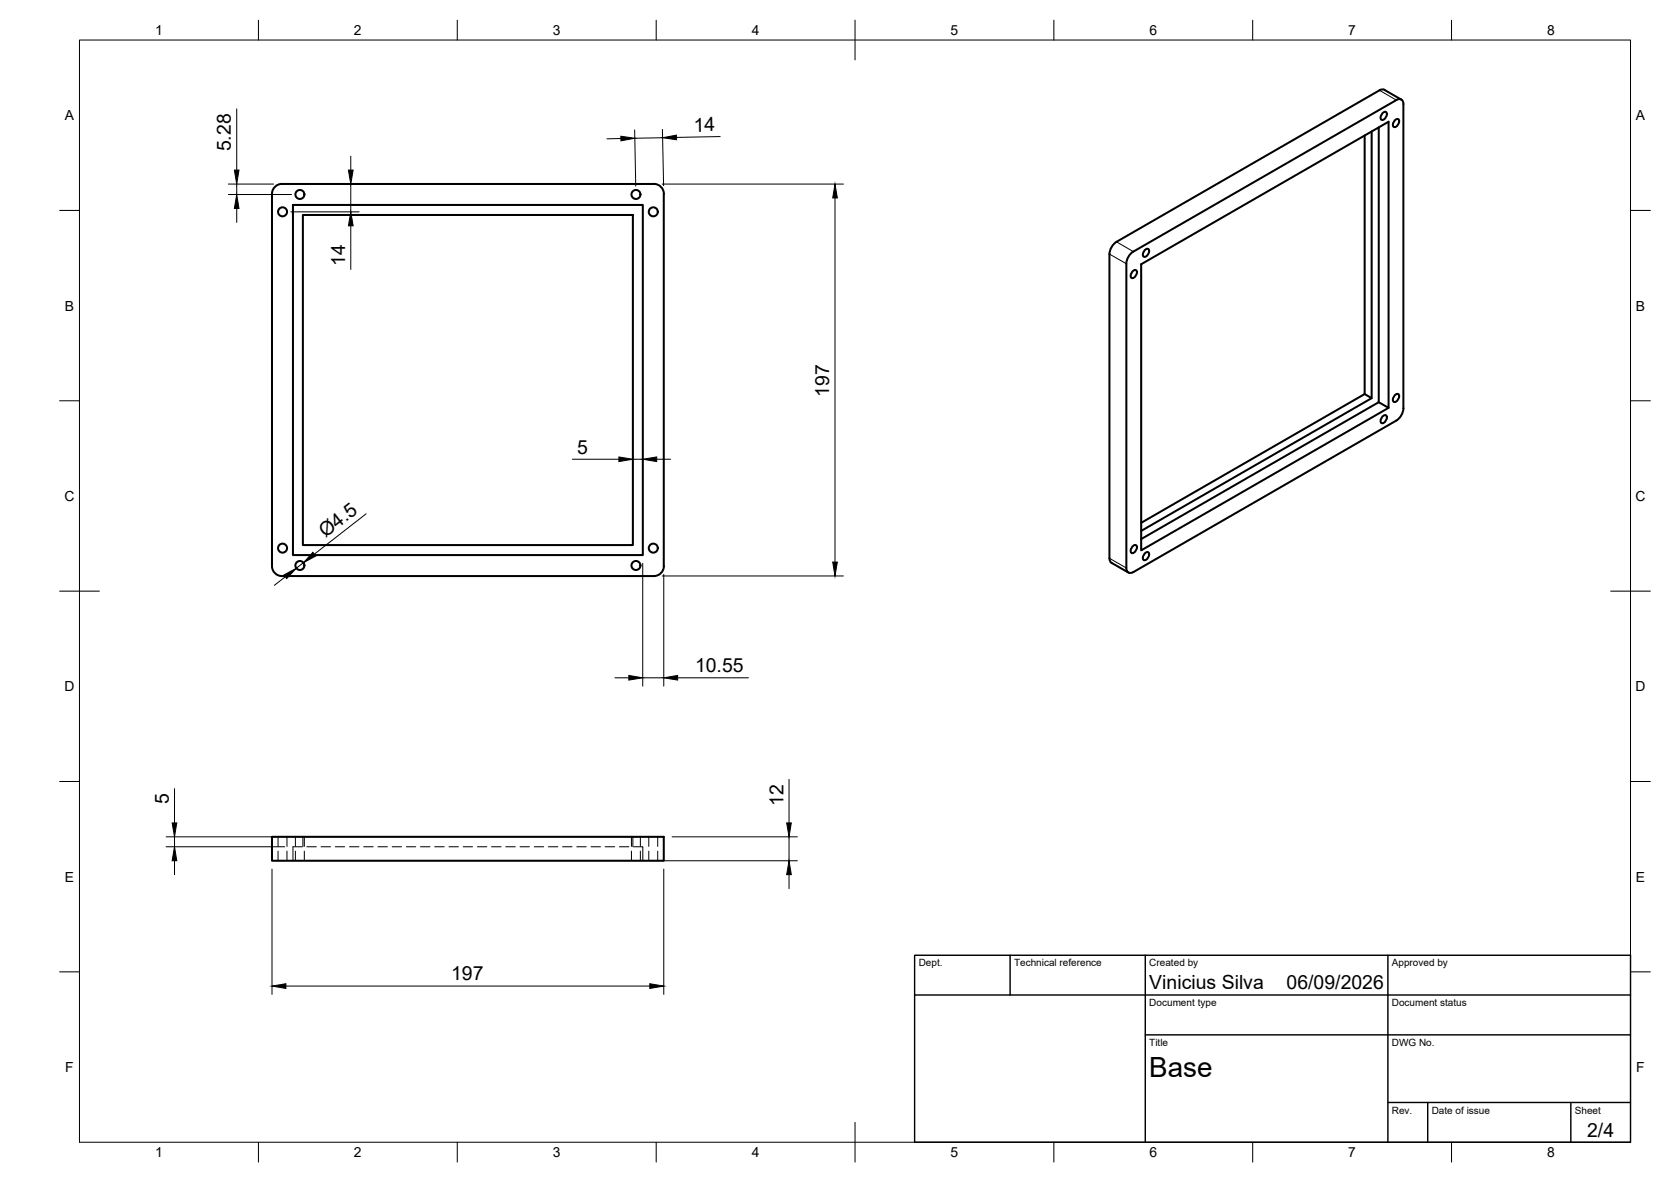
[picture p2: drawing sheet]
<svg xmlns="http://www.w3.org/2000/svg" width="420mm" height="297mm" viewBox="0 0 420 297" stroke-linecap="round" stroke-linejoin="round" font-family="sans-serif">
<!-- layer: Visible -->
<g fill="none" stroke="#000" stroke-width=".51">
<path d="M343.1 34.1v64.9l-56.2 32.4M344.9 33v67.1M346.7 32v69.1l-59.8 34.4M347.6 28.5l.3-.3 .6-.1a1.32 1.32 0 0 1-1.1 2 1.14 1.14 0 0 1 .2-1.6zM350.7 30.3l.3-.3 .6-.1a1.32 1.32 0 0 1-1.1 2 1.14 1.14 0 0 1 .2-1.6zM352.3 25l-4.2-2.4-.6-.1-.6 .2-66.2 38.1a4 4 0 0 0-1.7 3v76.5l.1 .7 .4 .4 4.2 2.5M70.9 46.2h93.5M70.9 46.2a2.51 2.51 0 0 0-2.5 2.5v93.6a2.51 2.51 0 0 0 2.5 2.5h93.5M73.7 51.5h87.9v88h-87.9zM76.2 54h82.9v83h-82.9zM164.4 46.2a2.51 2.51 0 0 1 2.5 2.5v93.6a2.47 2.47 0 0 1-2.5 2.5M284.8 68.2l.3-.2 .5-.1a1.32 1.32 0 0 1-1.1 2 1.14 1.14 0 0 1 .3-1.7z"/>
<path d="M285 63.2l66.1-38.1a1.08 1.08 0 0 1 1.3-.1 1.08 1.08 0 0 1 .5 1.2v76.4M285 63.2a3.9 3.9 0 0 0-1.8 3.1v76.4a1.08 1.08 0 0 0 .5 1.2 1.08 1.08 0 0 0 1.3-.1M287.8 62.9l.4-.3h.5a1.32 1.32 0 0 1-1.1 1.9 1.14 1.14 0 0 1 .2-1.6zM343.1 99l1.8 1.1-58 33.3M350.7 99.3l.3-.2 .6-.1a1.32 1.32 0 0 1-1.1 2 1.14 1.14 0 0 1 .2-1.7zM346.7 101.1l2.4 1.4v-71.9l-62.2 35.8v71.9l62.2-35.8M347.6 104.7l.3-.3h.6a1.32 1.32 0 0 1-1.1 1.9 1.14 1.14 0 0 1 .2-1.6zM352.9 102.6a3.9 3.9 0 0 1-1.8 3.1l-66.1 38.1M284.8 137.3l.3-.2 .5-.1a1.32 1.32 0 0 1-1.1 2 1.14 1.14 0 0 1 .3-1.7zM287.8 139.1l.4-.3h.5a1.32 1.32 0 0 1-1.1 1.9 1.14 1.14 0 0 1 .2-1.6zM68.4 210.3h98.5v6h-98.5z"/>
<circle cx="71" cy="53.2" r="1.13"/>
<circle cx="75.4" cy="48.9" r="1.13"/>
<circle cx="159.9" cy="48.9" r="1.13"/>
<circle cx="164.3" cy="53.2" r="1.13"/>
<circle cx="71" cy="137.7" r="1.13"/>
<circle cx="164.3" cy="137.7" r="1.13"/>
<circle cx="75.4" cy="142.1" r="1.13"/>
<circle cx="159.9" cy="142.1" r="1.13"/>
</g>
<!-- layer: Hidden -->
<g fill="none" stroke="#000" stroke-width=".25">
<path d="M69.9 210.3v2.4M69.9 213.9v2.4M72.2 210.3v2.4M72.2 213.9v2.4M74.3 210.3v2.4M74.3 213.9v2.4M76 212.8h-2.3v3.5M76.2 210.3v2.5M76.5 210.3v2.4M76.5 213.9v2.4M77.2 212.8h2.3M80.7 212.8h2.4"/>
<path d="M84.3 212.8h2.4M87.9 212.8h2.4M91.4 212.8h2.4M95 212.8h2.4M98.6 212.8h2.4M102.2 212.8h2.3M105.7 212.8h2.4M109.3 212.8h2.4M112.9 212.8h2.4M116.5 212.8h2.3M120 212.8h2.4M123.6 212.8h2.4"/>
<path d="M127.2 212.8h2.4M130.7 212.8h2.4M134.3 212.8h2.4M137.9 212.8h2.4M141.5 212.8h2.3M145 212.8h2.4M148.6 212.8h2.4M152.2 212.8h2.4M155.7 212.8h2.4M158.8 210.3v2.4M158.8 213.9v2.4M159.1 210.3v2.5"/>
<path d="M159.3 212.8h2.3v3.5M161 210.3v2.4M161 213.9v2.4M163.1 210.3v2.4M163.1 213.9v2.4M165.4 210.3v2.4M165.4 213.9v2.4"/>
</g>
<!-- layer: Visible Narrow -->
<path d="M346.9 22.7l4.2 2.5M279 63.8l4.2 2.5M280.7 60.8l4.3 2.4M279 140.3l4.2 2.4" fill="none" stroke="#000" stroke-width=".25"/>
<!-- layer: BORDER -->
<g fill="none" stroke="#000" stroke-width=".25">
<path d="M20 10.1h390v276.9h-390zM65 5.1v5M115 5.1v5M165 5.1v5M215 5.1v10M265 5.1v5M315 5.1v5M365 5.1v5M15 52.9h5M410 52.9h5M15 100.7h5M410 100.7h5"/>
<path d="M15 148.6h10M405 148.6h10M15 196.4h5M410 196.4h5M15 244.2h5M410 244.2h5M65 287v5M115 287v5M165 287v5M215 282.1v9.9M265 287v5M315 287v5"/>
<path d="M365 287v5"/>
</g>
<!-- layer: TITLEBLOCK -->
<path d="M230 240.1h180v46.9h-180zM230 250h180M254 240.1v9.9M288 240.1v46.9M349 240.1v46.9M288 260.1h122M349 277.1h61M359 277.1v9.9M395 277.1v9.9" fill="none" stroke="#000" stroke-width=".36"/>
<!-- layer: FD_Dimensions -->
<g fill="none" stroke="#000" stroke-width=".25">
<path d="M59.5 27.4v15.3M88.2 39.3v3.4M156.1 34.8l-3.5 .1M159.6 32.6l.3 14.2M166.6 32.5l.3 14.2M166.6 34.6l-7 .1M181.1 34.3l-11 .2M57.4 46.3h11.4M57.4 48.9h15.9M59.5 46.3v2.6M59.5 52.4v3.5M73.1 53.2h17.2"/>
<path d="M87.2 46.3h3.1M88.2 46.3v6.9M88.2 56.8v10.9M166.5 46.3h45.6M210 49.7v91.6M143.9 115.4h11.7M159.1 113.3v.5M159.1 115.4h2.5M161.6 113.3v.5M165.1 115.4h3.5M92.1 129.1l-13.1 10.2M71.7 145l-2.7 2.1"/>
<path d="M76.3 141.4l-1.8 1.4M161.6 141.6v30.8M166.5 144.7h45.6M166.9 144.3v28.1M154.6 170.3h3.5M161.6 170.3h5.3M170.4 170.3h17.8M43.9 198.2v8.6M198.4 195.9v10.9M41.8 210.3h27M41.8 212.8h29.8M43.9 210.3v2.5"/>
<path d="M43.9 216.3v3.5M68.4 218.4v31.5M166.5 216.3h34M166.9 218.4v31.5M169 210.3h31.5M198.4 210.3v6M198.4 219.8v3.5M71.9 247.8h91.5"/>
</g>
<g fill="#000" stroke="#000" stroke-width=".25">
<path d="M156.1 34.2l3.5 .5-3.5 .7zM166.6 34.6l3.5-.6v1.1zM59.5 48.9l.6 3.5h-1.2zM58.9 42.7h1.2l-.6 3.6zM87.6 42.7h1.2l-.6 3.6zM88.2 53.2l.6 3.6h-1.2zM210 46.3l.5 3.4h-1.1zM155.6 114.8l3.5 .6-3.5 .6zM161.6 115.4l3.5-.6v1.2zM78.7 138.8l.7 .9-3.1 1.7zM71.4 144.5l3.1-1.7-2.4 2.6zM209.4 141.3h1.1l-.5 3.4z"/>
<path d="M158.1 169.7l3.5 .6-3.5 .6zM166.9 170.3l3.5-.6v1.2zM43.9 212.8l.5 3.5h-1.1zM43.3 206.8h1.1l-.5 3.5zM198.4 216.3l.6 3.5h-1.2zM197.8 206.8h1.2l-.6 3.5zM68.4 247.8l3.5-.6v1.2zM163.4 247.2l3.5 .6-3.5 .6z"/>
</g>
<text font-size="7" x="289" y="270.6">Base</text>
<g font-size="4.9">
<text x="174.5" y="33" transform="rotate(-1 174.5 33)">14</text>
<text x="58.1" y="38" transform="rotate(-90 58.1 38)">5.28</text>
<text x="86.8" y="66.9" transform="rotate(-90 86.8 66.9)">14</text>
<text x="208.5" y="99.7" transform="rotate(-90 208.5 99.7)">197</text>
<text x="145.1" y="114">5</text>
<text x="81.8" y="135.2" transform="rotate(-38 81.8 135.2)">Ø4.5</text>
<text x="174.8" y="168.9">10.55</text>
<text x="42.4" y="202.1" transform="rotate(-90 42.4 202.1)">5</text>
<text x="197" y="202.4" transform="rotate(-90 197 202.4)">12</text>
<text x="113.4" y="246.3">197</text>
<text x="289" y="248.5">Vinicius Silva</text>
<text x="323.5" y="248.5">06/09/2026</text>
<text x="399.1" y="285.7">2/4</text>
</g>
<g font-size="3.5">
<text x="39" y="8.8">1</text>
<text x="89" y="8.8">2</text>
<text x="139" y="8.8">3</text>
<text x="189" y="8.8">4</text>
<text x="239" y="8.8">5</text>
<text x="289" y="8.8">6</text>
<text x="339" y="8.8">7</text>
<text x="389" y="8.8">8</text>
<text x="16.3" y="30.2">A</text>
<text x="411.3" y="30.2">A</text>
<text x="16.3" y="78">B</text>
<text x="411.3" y="78">B</text>
<text x="16.2" y="125.9">C</text>
<text x="411.2" y="125.9">C</text>
<text x="16.2" y="173.7">D</text>
<text x="411.2" y="173.7">D</text>
<text x="16.3" y="221.6">E</text>
<text x="411.3" y="221.6">E</text>
<text x="16.4" y="269.4">F</text>
<text x="411.4" y="269.4">F</text>
<text x="39" y="290.8">1</text>
<text x="89" y="290.8">2</text>
<text x="139" y="290.8">3</text>
<text x="189" y="290.8">4</text>
<text x="239" y="290.8">5</text>
<text x="289" y="290.8">6</text>
<text x="339" y="290.8">7</text>
<text x="389" y="290.8">8</text>
</g>
<g font-size="2.5">
<text x="231" y="242.9">Dept.</text>
<text x="255" y="242.9">Technical reference</text>
<text x="289" y="242.9">Created by</text>
<text x="350" y="242.9">Approved by</text>
<text x="289" y="252.8">Document type</text>
<text x="350" y="252.8">Document status</text>
<text x="289" y="262.9">Title</text>
<text x="350" y="262.9">DWG No.</text>
<text x="350" y="279.9">Rev.</text>
<text x="360" y="279.9">Date of issue</text>
<text x="396" y="279.9">Sheet</text>
</g>
</svg>
